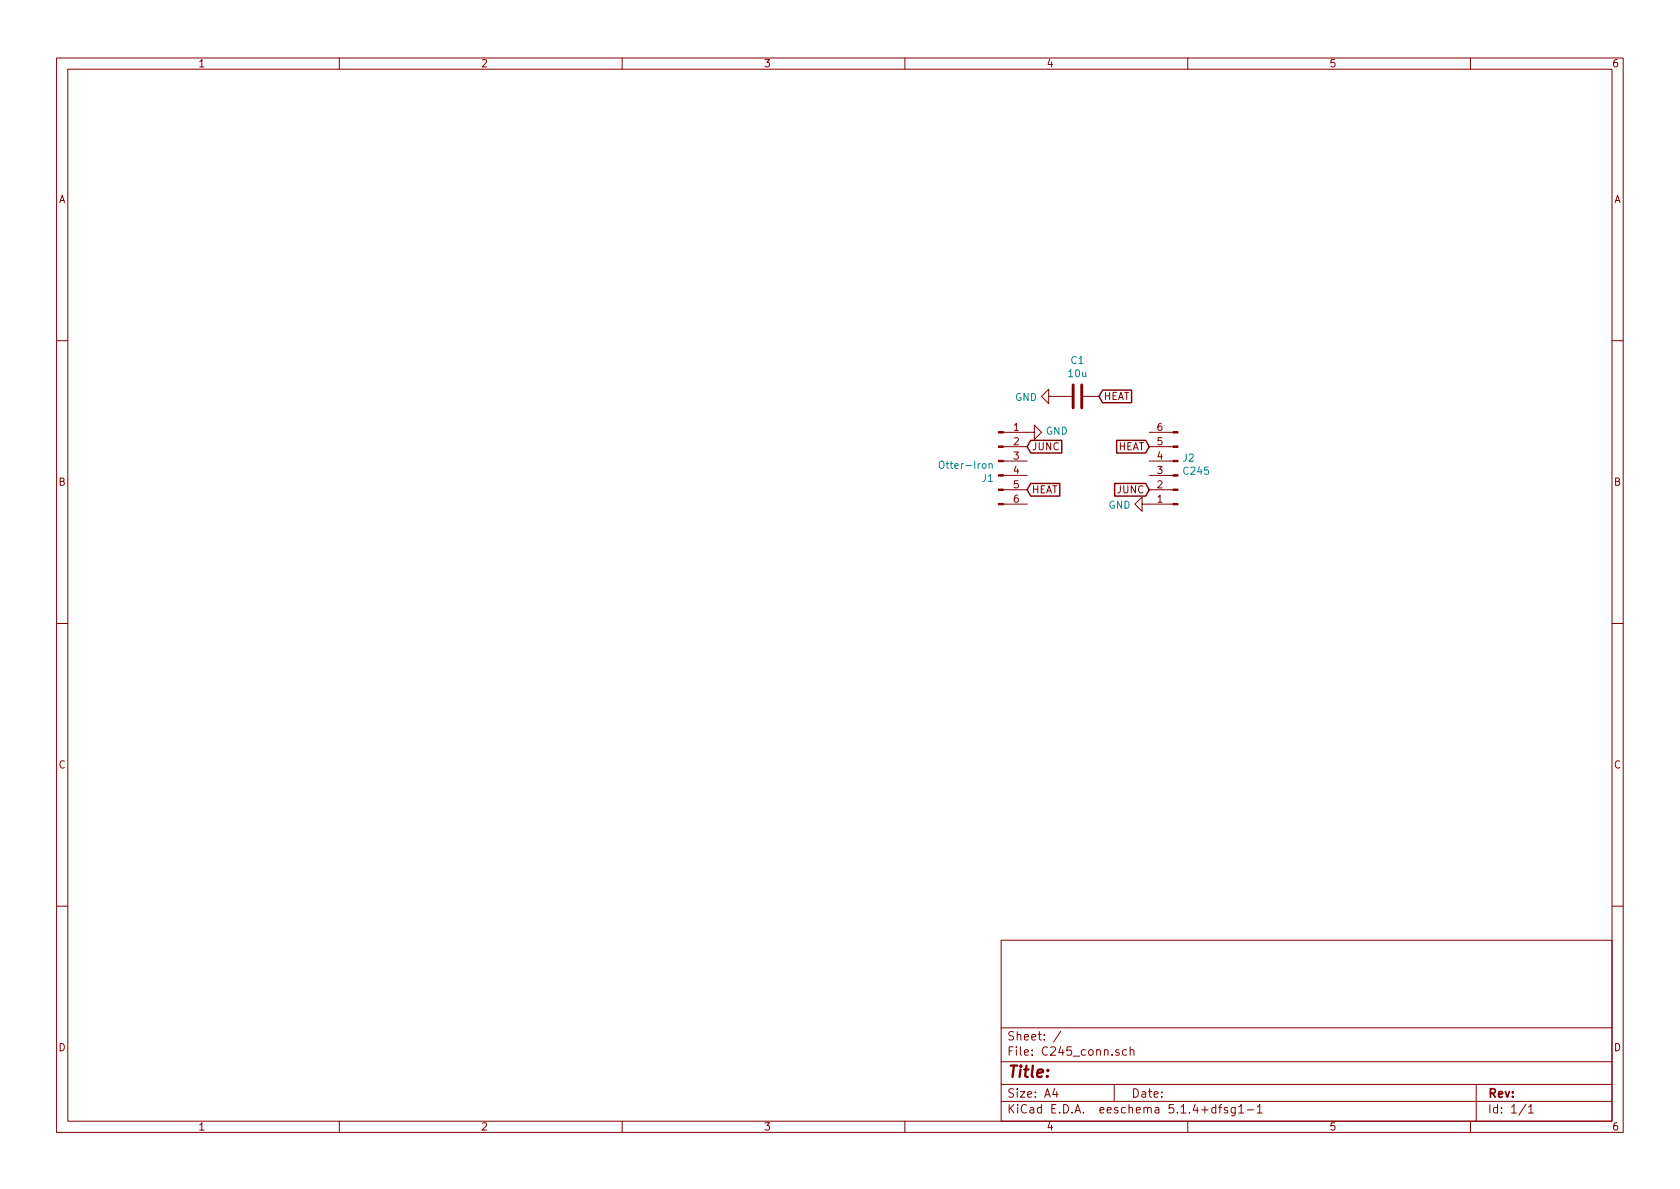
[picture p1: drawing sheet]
<svg xmlns="http://www.w3.org/2000/svg" width="297mm" height="210mm" viewBox="0 0 297 210" stroke-linecap="round" stroke-linejoin="round" font-family="sans-serif">
<g fill="none" stroke="#840000" stroke-width=".18">
<path d="M10 10.3h277v189.9h-277zM12 12.2h273v186.1h-273zM60 10.3v1.9M110 10.3v1.9M160 10.3v1.9M210 10.3v1.9M260 10.3v1.9M10 60.2h2M177.4 76.4h5.5v-1.2l1.2 1.2-1.2 1.3v-1.3M177.4 79h4.2M185.4 70.1v-1.3l-1.3 1.3 1.3 1.3v-1.3h4.1M191.5 70.1h2.8"/>
<path d="M203.2 79h4.2M203.2 76.4h4.2M285 60.2h2M177.4 89.1h4.2M177.4 86.6h4.2M177.4 84.1h4.2M177.4 81.5h4.2M201.9 89.1v-1.2l-1.2 1.2 1.2 1.3v-1.3h5.5M203.2 86.6h4.2M203.2 84.1h4.2M203.2 81.5h4.2M10 110.3h2"/>
<path d="M285 110.3h2M10 160.2h2M177 166.3h108v32h-108zM285 160.2h2M60 198.3v1.9M110 198.3v1.9M160 198.3v1.9M177 194.8h108M177 191.8h108M177 187.8h108M177 181.8h108M186.5 192.5l-.4 1h1"/>
<path d="M186.8 193v1M187.6 182.3l-1.3 2M197 191.8v3M197.8 185.7a.37 .37 0 0 0-.5 .1v.2l.5 .2 .1 .1-.2 .3-.4-.1M199.2 185.7l-.4-.1-.3 .3 .1 .6 .2 .1 .4-.1M199.8 185.7h.1a.37 .37 0 0 1 .6 .1v.8M199.8 185.1v1.5M210 198.3v1.9M215 195.9l-.5-.1-.3 .3 .1 .6 .2 .1 .5-.1M215 195.3v1.5M215.5 195.8h.5M216 195.3l-.3 .2v1.3"/>
<path d="M217 195.9l-.3-.1-.2 .2v.3l.5 .1v.3h-.5M218.4 195.8v1.2l-.3 .3h-.3M218.4 195.9l-.4-.1-.3 .3 .1 .6h.6M219 195.8l.5-.5v1.5M219 196.8h.9M220.5 196.3h1.2M222.3 195.8l.4-.5v1.5M222.3 196.8h.9M260 198.3v1.9M261 191.8v6.5M269.8 195.2l-1.2 2M270.3 195.8l.4-.5v1.5"/>
<path d="M270.3 196.8h.8"/>
</g>
<g fill="#840000" stroke="#840000" stroke-width=".18">
<path d="M176.5 89h.9v.3h-.9z"/>
<path d="M176.5 86.5h.9v.2h-.9z"/>
<path d="M176.5 83.9h.9v.3h-.9z"/>
<path d="M176.5 81.4h.9v.3h-.9z"/>
<path d="M176.5 78.9h.9v.2h-.9z"/>
<path d="M176.5 76.3h.9v.3h-.9z"/>
<path d="M207.4 76.3h.9v.3h-.9z"/>
<path d="M207.4 78.9h.9v.2h-.9z"/>
<path d="M207.4 81.4h.9v.3h-.9z"/>
<path d="M207.4 83.9h.9v.3h-.9z"/>
<path d="M207.4 86.5h.9v.2h-.9z"/>
<path d="M207.4 89h.9v.3h-.9z"/>
</g>
<path d="M166.1 81.7a.45 .45 0 0 1 .8 0 .88 .88 0 0 1-.3 1.1h-.4a1.07 1.07 0 0 1-.1-1.1zM174.9 82.1l.2-.1h.3v.8M174.9 82v.8" fill="none" stroke="#008484" stroke-width=".18"/>
<path d="M189.7 68.1v4M191.3 68.1v4" fill="none" stroke="#840000" stroke-width=".51"/>
<path d="M182.2 77.9h5.5v2.2h-5.5l-.6-1.1zM194.9 69h5.2v2.2h-5.2l-.6-1.1zM197.4 77.9h5.2l.6 1.1-.6 1.1h-5.2zM182.2 85.5h5.2v2.2h-5.2l-.6-1.1zM197.1 85.5h5.5l.6 1.1-.6 1.1h-5.5z" fill="none" stroke="#840000" stroke-width=".25"/>
<text font-size="2.8" fill="#840000" x="178" y="190.5">Title:</text>
<g font-size="2.1" fill="#840000">
<text x="178" y="184">Sheet: /</text>
<text x="178" y="186.7">File: C245_conn.sch</text>
<text x="178" y="196.9">KiCad E.D.A. eeschema 5.1.4+dfsg1-1</text>
<text x="178" y="194.1">Size: A4</text>
<text x="200" y="194.1">Date:</text>
<text x="263" y="194.1">Rev:</text>
<text x="263" y="196.9">Id: 1/1</text>
</g>
<g font-size="1.8" fill="#840000">
<text x="35" y="11.9">1</text>
<text x="85" y="11.9">2</text>
<text x="135" y="11.9">3</text>
<text x="185" y="11.9">4</text>
<text x="235" y="11.9">5</text>
<text x="285" y="11.9">6</text>
<text x="10.4" y="35.9">A</text>
<text x="285.4" y="35.9">A</text>
<text x="195.1" y="70.7">HEAT</text>
<text x="179.2" y="76.2">1</text>
<text x="204.6" y="76.2">6</text>
<text x="179.2" y="78.7">2</text>
<text x="179.2" y="81.3">3</text>
<text x="179.2" y="83.8">4</text>
<text x="182.4" y="79.6">JUNC</text>
<text x="197.6" y="79.6">HEAT</text>
<text x="204.6" y="83.8">3</text>
<text x="204.6" y="81.3">4</text>
<text x="204.6" y="78.7">5</text>
<text x="10.4" y="85.9">B</text>
<text x="179.2" y="86.4">5</text>
<text x="179.2" y="88.9">6</text>
<text x="182.4" y="87.2">HEAT</text>
<text x="197.6" y="87.2">JUNC</text>
<text x="204.6" y="88.9">1</text>
<text x="204.6" y="86.4">2</text>
<text x="285.4" y="85.9">B</text>
<text x="10.4" y="135.9">C</text>
<text x="285.4" y="135.9">C</text>
<text x="10.4" y="185.9">D</text>
<text x="285.4" y="185.9">D</text>
<text x="35" y="199.9">1</text>
<text x="85" y="199.9">2</text>
<text x="135" y="199.9">3</text>
<text x="185" y="199.9">4</text>
<text x="235" y="199.9">5</text>
<text x="285" y="199.9">6</text>
</g>
<g font-size="1.8" fill="#008484">
<text x="189.4" y="64.4">C1</text>
<text x="179.5" y="70.9">GND</text>
<text x="189" y="66.7">10u</text>
<text x="184.9" y="76.9">GND</text>
<text x="166.7" y="82.9">Otter-Iron</text>
<text x="209.2" y="81.6">J2</text>
<text x="209.4" y="83.9">C245</text>
<text x="173.7" y="85.2">J1</text>
<text x="196" y="90">GND</text>
</g>
</svg>
